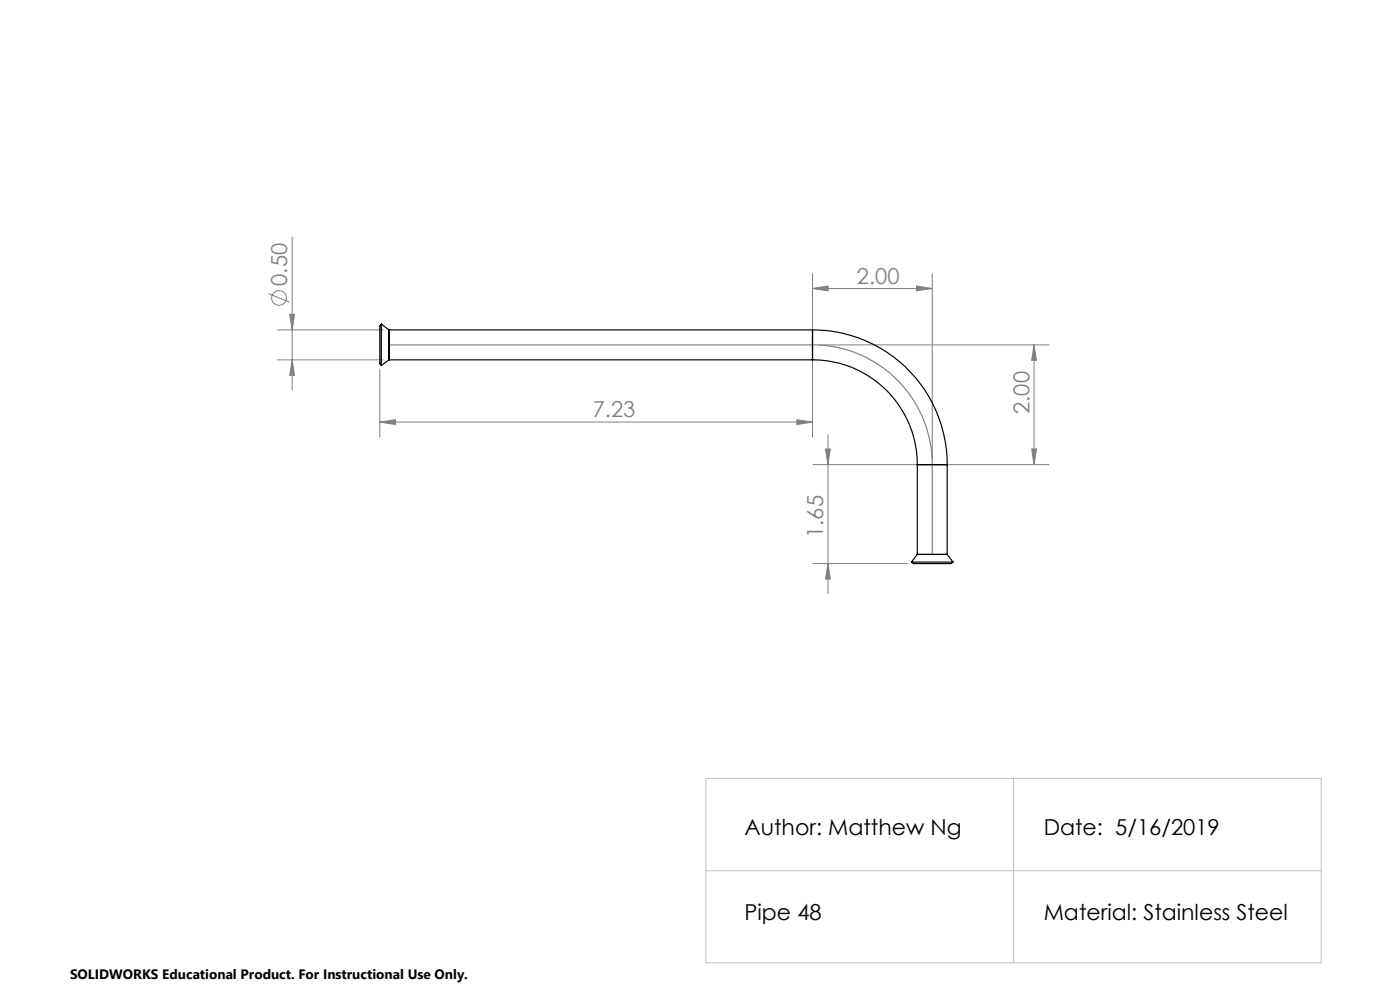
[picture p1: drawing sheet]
<svg xmlns="http://www.w3.org/2000/svg" width="297mm" height="210mm" viewBox="0 0 297 210" stroke-linecap="round" stroke-linejoin="round" font-family="sans-serif">
<g fill="none" stroke="#808080" stroke-width=".21">
<path d="M62 50.3v32.4M172.4 58v13.9M197.8 58v39.3M57 62.3l4.4 1.8M58.8 70h22.4M58.8 76.3h22.4M61.5 66.7h1l-.5 3.3zM62 76.3l.5 3.3h-1zM80.6 78.4v14.3M172.4 61.2l3.3-.5v1zM172.4 74.4v18.3M172.4 61.2h25.4"/>
<path d="M173.6 73.2h48.9M194.5 60.7l3.3 .5-3.3 .5zM219.4 73.2l.5 3.2h-1zM219.4 73.2v25.4M80.6 89.5l3.3-.5v1.1zM80.6 89.5h91.8M169.1 89l3.3 .5-3.3 .6zM172.5 98.6h24M175.1 95.2h1l-.5 3.4zM175.6 92.2v33.7M199 98.6h23.5M218.9 95.2h1l-.5 3.4z"/>
<path d="M172.5 119.5h20M175.6 119.5l.5 3.3h-1z"/>
<circle cx="59.2" cy="63.2" r="1.55"/>
</g>
<path d="M82.5 73.2h89.9a25.3 25.3 0 0 1 25.4 25.4v19" fill="none" stroke="#808080" stroke-width=".25"/>
<path d="M149.8 165.1h130.5v39.1h-130.5zM215 165.1v39.1M149.8 184.7h130.5" fill="none" stroke="#c0c0c0" stroke-width=".21"/>
<g fill="#808080">
<path d="M80.6 89.5l3.3-.5v1.1zM169.1 89l3.3 .5-3.3 .6zM172.4 61.2l3.3-.5v1zM194.5 60.7l3.3 .5-3.3 .5z"/>
<path d="M218.9 95.2h1l-.5 3.4zM219.4 73.2l.5 3.2h-1z"/>
<path d="M61.5 66.7h1l-.5 3.3zM62 76.3l.5 3.3h-1zM175.1 95.2h1l-.5 3.4zM175.6 119.5l.5 3.3h-1z"/>
</g>
<g fill="none" stroke="#000" stroke-width=".25">
<path d="M80.9 68.7v8.8M80.9 68.7l-.3 .5v7.9l.3 .4M80.9 68.7l1.6 1.3M82.5 70v6.3M82.5 76.3h89.9M82.5 70h89.9M82.5 76.3l-1.6 1.2M172.4 76.3a22.2 22.2 0 0 1 22.2 22.3M172.4 70a28.5 28.5 0 0 1 28.5 28.6M172.4 70v6.3M194.6 98.6h6.3M194.6 98.6v19"/>
<path d="M200.9 98.6v19M193.4 119.2h8.8M193.4 119.2l.4 .3h6.1a2.89 2.89 0 0 0 2.3-.3M194.6 117.6h6.3M194.6 117.6l-1.2 1.6M200.9 117.6l1.3 1.6"/>
</g>
<g font-size="4.7" fill="#808080">
<text x="60.9" y="60.6" transform="rotate(-90 60.9 60.6)">0.50</text>
<text x="181.8" y="60.2">2.00</text>
<text x="125.8" y="88.5">7.23</text>
<text x="218.4" y="87.8" transform="rotate(-90 218.4 87.8)">2.00</text>
<text x="174.6" y="114.1" transform="rotate(-90 174.6 114.1)">1.65</text>
</g>
<g font-size="4.7">
<text x="157.9" y="177.1">Author: Matthew Ng</text>
<text x="221.4" y="177.1">Date: 5/16/2019</text>
<text x="157.9" y="195.2">Pipe 48</text>
<text x="221.4" y="195.2">Material: Stainless Steel</text>
</g>
<text font-size="2.9" x="14.9" y="207.6">SOLIDWORKS Educational Product. For Instructional Use Only.</text>
</svg>
